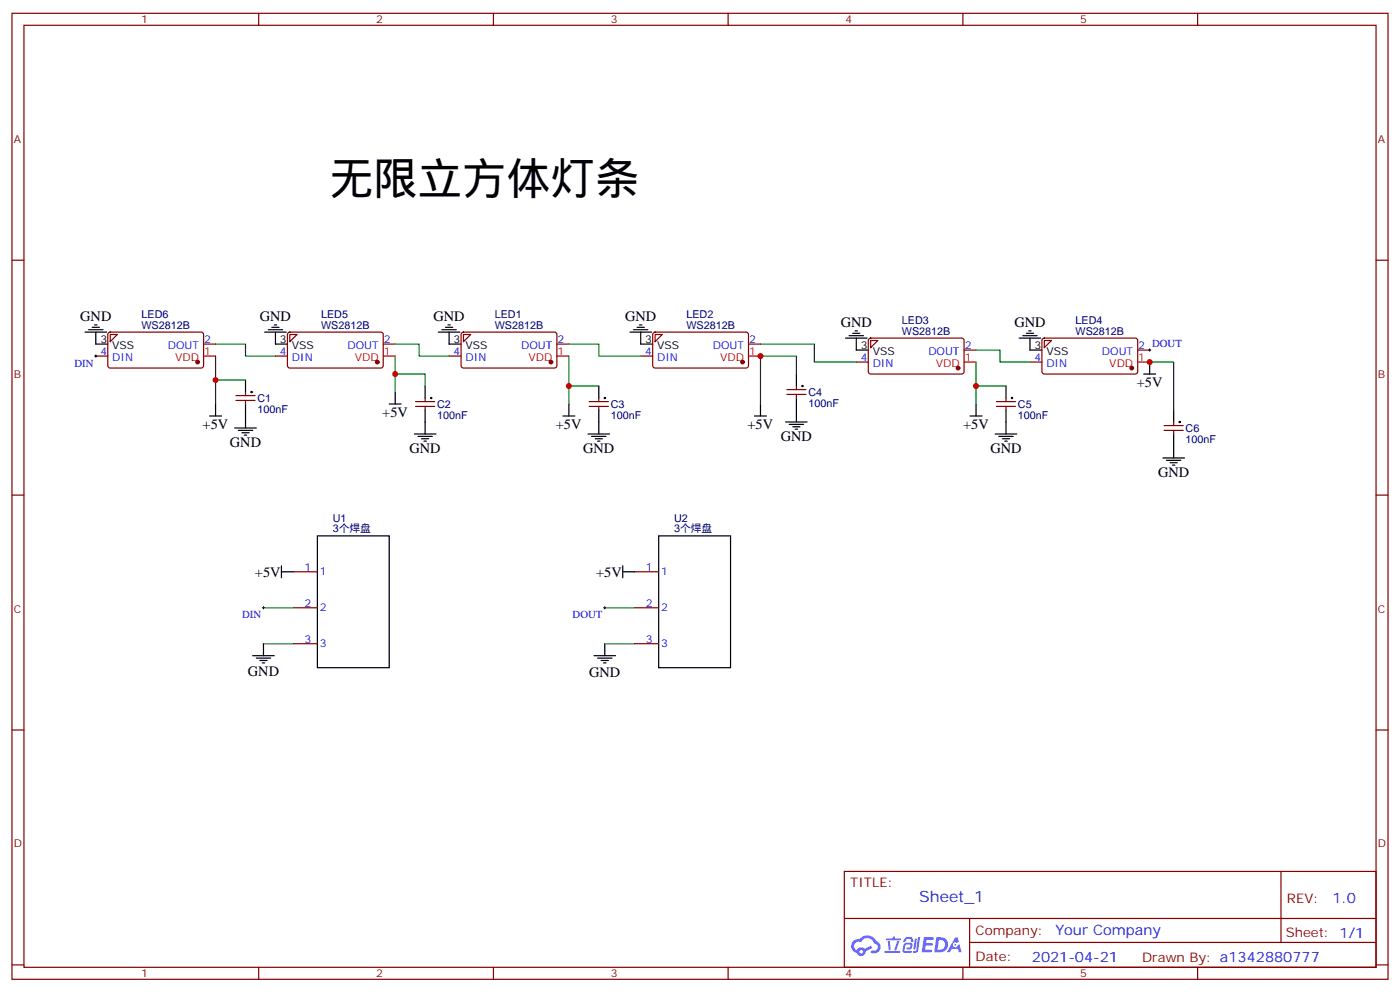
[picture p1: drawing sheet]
<svg xmlns="http://www.w3.org/2000/svg" width="412mm" height="292mm" viewBox="0 0 412 292" stroke-linecap="round" stroke-linejoin="round" font-family="sans-serif">
<g fill="none" stroke="#870000" stroke-width=".35">
<path d="M3.5 3.9h405.4v284.4h-405.4zM7.1 7.4h398.2v277.3h-398.2zM76.2 3.9v3.5M145.3 3.9v3.5M214.5 3.9v3.5M283.6 3.9v3.5M352.8 3.9v3.5M3.5 76.6h3.6M405.3 76.6h3.6M3.5 145.7h3.6M405.3 145.7h3.6M3.5 214.9h3.6"/>
<path d="M405.3 214.9h3.6M248.7 256.5h156.6v28.2h-156.6zM377.3 256.5v20.9M248.7 270.4h156.5M285.6 277.4h119.6M285.6 270.4v14.1M3.5 284h3.6M76.2 284.7v3.6M145.3 284.7v3.6M214.5 284.7v3.6M283.6 284.7v3.6M352.8 284.7v3.6"/>
<path d="M405.3 284h3.6"/>
</g>
<g fill="#5487ff">
<path d="M272.1 275.8h2.6l.3 .2-.1 .6h-2l-.1 1h1.6l.4 .4-.4 .4h-1.7l-.2 1.1 1.8 .1 .3 .3-.2 .4h-2.9z"/>
<path d="M281.4 275.9h.7l.4 1.3-.7 .3a.74 .74 0 0 0-1.1 .3 .74 .74 0 0 0 .5 1.1 .74 .74 0 0 0 .9-.7l.5-.3 .7 2.4h-.9l-.2-1h-1.9l-.5 1h-.9z"/>
<path d="M269.5 276.3h.6l-.4 2.9a.31 .31 0 0 1-.3 .3 .31 .31 0 0 1-.3-.3z"/>
<path d="M270.4 275.8h.6l-.5 4a.89 .89 0 0 1-.7 .7 .89 .89 0 0 1-.9-.3l1-.5z"/>
<path d="M266.8 276l.6-.2 1.2 .1 .5 1.3-.6 .1-.4-.9-1 .1a.95 .95 0 0 1-1 .8l-.1-.2z"/>
<path d="M266.4 277.7l1.8-.2a1.04 1.04 0 0 1 .6 1.1 1.04 1.04 0 0 1-.8 .9h-.7a.29 .29 0 0 1-.3-.4 .29 .29 0 0 1 .3-.2h.7l.2-.8h-1.4l-.4 1.8h1.9a.29 .29 0 0 1 .3 .3 .29 .29 0 0 1-.3 .3h-2l-.4-.3 .2-2.1z"/>
<path d="M260.5 279.9h4.4a.3 .3 0 0 1 .3 .3 .3 .3 0 0 1-.3 .3h-4.3z"/>
<path d="M264.3 277h.6l-.5 1.6a1.02 1.02 0 0 1-.7 1.2l-.2-.3z"/>
<path d="M261.5 277h.6l.3 2.4-.3 .3-.3-.2z"/>
<path d="M261.1 276.2h1.9l.2-.5h.5l-.1 .5h1.5a.29 .29 0 0 1 .3 .3 .29 .29 0 0 1-.3 .3h-3.9z"/>
<path d="M275.8 275.9l-.6 4.4h1.4a2.27 2.27 0 0 0 2.7-2.3 2.27 2.27 0 0 0-2.7-2.1zM276.6 276.6a1.5 1.5 0 0 1 1.8 1.6 1.5 1.5 0 0 1-1.9 1.3h-.3z"/>
<path d="M251.4 277a2.09 2.09 0 0 0 1 3.5 1.37 1.37 0 0 0 1.5 .9 1.37 1.37 0 0 0 1.1-1.4l2-1-.5-.7-1.8 1a1.4 1.4 0 0 0-2.3 .4 1.32 1.32 0 0 1-.6-1.9 1.32 1.32 0 0 1 1.9-.4 2.02 2.02 0 0 1 2-1.3 2.02 2.02 0 0 1 1.8 1.7 1.09 1.09 0 0 1 1.1 1.3 1.09 1.09 0 0 1-1.6 .7 .41 .41 0 0 0-.5 .3 .41 .41 0 0 0 .4 .5 1.89 1.89 0 0 0 2.4-1.2 1.89 1.89 0 0 0-1.2-2.4 2.98 2.98 0 0 0-5-.6l-1 .1zM253.2 280.1a.52 .52 0 0 1 1 0 .52 .52 0 0 1-1 0z"/>
<circle cx="281.4" cy="278.1" r=".28"/>
</g>
<g fill="none" stroke="#870000" stroke-width=".35">
<path d="M32 98l.5-.2h27l.5 .7-.1 9.4-.6 .4h-27.1l-.5-.7v-9.1zM32.5 98.5h2.1l-2.1 2.1zM84.9 98l.5-.2h27.1l.4 .7-.1 9.4-.6 .4h-27.1l-.4-.7v-9.1zM85.4 98.5h2.1l-2.1 2.1zM136.1 98l.4-.2h27.1l.4 .7v9.4l-.7 .4h-27l-.5-.7v-9.1zM136.5 98.5h2.1l-2.1 2.1zM192.5 98l.5-.2h27.1l.4 .7-.1 9.4-.6 .4h-27.1l-.4-.7v-9.1zM193 98.5h2.1l-2.1 2.1zM256 99.7l.5-.2 27.1 .1 .4 .6-.1 9.5-.6 .4-27.1-.1-.4-.6v-9.2zM307.2 99.7l.4-.2 27.1 .1 .4 .6v9.5l-.7 .4-27.1-.1-.4-.6v-9.2zM28.2 104.8h3.5M60 101.3h3.5"/>
<path d="M69.5 116.5h5.6M69.5 117.9h5.6M72.3 115.4v1.1M72.3 117.9v1M81.1 104.8h3.6M112.9 101.3h3.5M122.4 118.2h5.7M122.4 119.6h5.7M125.2 117.2v1M125.2 119.6v1.1M132.3 104.8h3.5M164 101.3h3.6"/>
<path d="M173.6 118.2h5.6M173.6 119.6h5.6M176.4 117.2v1M176.4 119.6v1.1M188.7 104.8h3.6M220.5 101.3h3.5M231.8 114.7h5.6M231.8 116.1h5.6M234.6 113.6v1.1M234.6 116.1v1.1M252.2 106.6h3.6M256.5 100.2h2.1l-2.1 2.1z"/>
<path d="M284 103h3.5M293.5 118.2h5.7M293.5 119.6h5.7M296.3 117.2v1M296.3 119.6v1.1M303.4 106.6h3.5M307.6 100.2h2.1l-2.1 2.1zM335.1 103h3.6M342.9 125.3h5.6M342.9 126.7h5.6M345.7 124.2v1.1M345.7 126.7v1"/>
<path d="M86.4 168.3h7.1M86.4 178.9h7.1M187 168.3h7M187 178.9h7M86.4 189.5h7.1M187 189.5h7"/>
</g>
<g fill="none" stroke="#000" stroke-width=".35">
<path d="M25 97.8h6.4M26.1 97h4.2M27.2 96.3h2.1M27.9 95.6h.7M28.2 97.8v3.5h3.5M78 97.8h6.3M79 97h4.3M80.1 96.3h2.1M80.8 95.6h.7M81.1 97.8v3.5h3.6M129.1 97.8h6.4M130.2 97h4.2"/>
<path d="M131.2 96.3h2.1M131.9 95.6h.7M132.3 97.8v3.5h3.5M185.6 97.8h6.3M186.6 97h4.3M187.7 96.3h2.1M188.4 95.6h.7M188.7 97.8v3.5h3.6M249.1 99.5h6.3M250.1 98.8h4.3M251.2 98.1h2.1M251.9 97.4h.7"/>
<path d="M252.2 99.5v3.5h3.6M300.2 99.5h6.4M301.3 98.8h4.2M302.3 98.1h2.1M303 97.4h.7M303.4 99.5v3.5h3.5M63.5 118.9v3.5M72.3 111.9v3.5M72.3 118.9v7.1M114.7 118.9h3.5M116.4 115.4v3.5M125.2 113.6v3.6"/>
<path d="M167.6 118.9v3.5M176.4 113.6v3.6M224 118.9v3.5M234.6 110.1v3.5M234.6 117.2v7M287.5 118.9v3.5M296.3 113.6v3.6M336.9 110.1h3.5M338.7 106.6v3.5M61.7 122.4h3.6M69.1 126h6.4M70.2 126.7h4.2"/>
<path d="M71.3 127.4h2.1M72 128.1h.7M122.1 127.7h6.3M123.1 128.4h4.3M124.2 129.2h2.1M124.9 129.9h.7M125.2 120.7v7M165.8 122.4h3.5M173.2 127.7h6.4M174.3 128.4h4.2M175.3 129.2h2.1M176 129.9h.7"/>
<path d="M176.4 120.7v7M222.2 122.4h3.6M231.4 124.2h6.4M232.5 124.9h4.2M233.5 125.6h2.2M234.2 126.3h.7M285.8 122.4h3.5M293.2 127.7h6.3M294.2 128.4h4.2M295.3 129.2h2.1M296 129.9h.7M296.3 120.7v7"/>
<path d="M342.5 134.8h6.4M343.6 135.5h4.2M344.7 136.2h2.1M345.4 136.9h.7M345.7 120.7v3.5M345.7 127.7v7.1M93.5 157.7h21.2v38.8h-21.2zM194 157.7h21.2v38.8h-21.2zM82.9 168.3h3.5M82.9 166.5v3.6M183.4 168.3h3.6M183.4 166.5v3.6"/>
<path d="M74.4 193h6.4M75.5 193.7h4.2M76.6 194.4h2.1M77.3 195.1h.7M77.6 189.5v3.5M175 193h6.3M176 193.7h4.3M177.1 194.4h2.1M177.8 195.1h.7M178.2 189.5v3.5"/>
<circle cx="74.1" cy="115.4" r=".18"/>
<circle cx="127" cy="117.2" r=".18"/>
<circle cx="178.2" cy="117.2" r=".18"/>
<circle cx="236.4" cy="113.6" r=".18"/>
<circle cx="298.1" cy="117.2" r=".18"/>
<circle cx="347.5" cy="124.2" r=".18"/>
</g>
<path d="M60 104.8h3.5M112.9 104.8h3.5M164 104.8h3.6M220.5 104.8h3.5M284 106.6h3.5M335.1 106.6h3.6" fill="none" stroke="#f00" stroke-width=".35"/>
<g fill="#870000" stroke="#870000" stroke-width=".35">
<circle cx="162.3" cy="106.6" r=".53"/>
<circle cx="218.7" cy="106.6" r=".53"/>
<circle cx="282.2" cy="108.3" r=".53"/>
<circle cx="333.4" cy="108.3" r=".53"/>
<circle cx="111.1" cy="106.6" r=".53"/>
<circle cx="58.2" cy="106.6" r=".53"/>
</g>
<g fill="none" stroke="#008700" stroke-width=".35">
<path d="M63.5 101.3h8.8v3.5h8.8M63.5 104.8v14.1M63.5 111.9h8.8M116.4 101.3h7.1v3.5h8.8M116.4 110.1h8.8v3.5M116.4 104.8v10.6M167.6 101.3h8.8v3.5h12.3M167.6 104.8v14.1M167.6 113.6h8.8M224 101.3h15.9v5.3h12.3M234.6 110.1v-5.3h-10.6v14.1M287.5 103h7.1v3.6h8.8"/>
<path d="M287.5 106.6v12.3M287.5 113.6h8.8M338.7 106.6h7v14.1M77.6 178.9h8.8M178.2 178.9h8.8M77.6 189.5h8.8M178.2 189.5h8.8"/>
</g>
<path d="M27.9 104.8h.7M28.2 104.5v.7M338.3 103h.7M338.7 102.7v.7M77.3 178.9h.7M77.6 178.5v.7M177.8 178.9h.7M178.2 178.5v.7" fill="none" stroke="#000" stroke-width=".29"/>
<g fill="#c00">
<circle cx="338.7" cy="106.6" r=".88"/>
<circle cx="287.5" cy="113.6" r=".88"/>
<circle cx="224" cy="104.8" r=".88"/>
<circle cx="167.6" cy="113.6" r=".88"/>
<circle cx="116.4" cy="110.1" r=".88"/>
<circle cx="63.5" cy="111.9" r=".88"/>
</g>
<text font-size="13.1" x="97" y="57.2">无限立方体灯条</text>
<text font-size="4.6" fill="#00f" x="270.8" y="265.5">Sheet_1</text>
<g font-size="4.2">
<text x="23.6" y="94.5">GND</text>
<text x="76.6" y="94.5">GND</text>
<text x="127.7" y="94.5">GND</text>
<text x="184.2" y="94.5">GND</text>
<text x="247.7" y="96.2">GND</text>
<text x="298.8" y="96.2">GND</text>
<text x="334.8" y="114">+5V</text>
<text x="112.6" y="122.9">+5V</text>
<text x="59.7" y="126.4">+5V</text>
<text x="67.7" y="131.6">GND</text>
<text x="163.7" y="126.4">+5V</text>
<text x="220.2" y="126.4">+5V</text>
<text x="230" y="129.9">GND</text>
<text x="283.7" y="126.4">+5V</text>
<text x="120.6" y="133.4">GND</text>
<text x="171.8" y="133.4">GND</text>
<text x="291.7" y="133.4">GND</text>
<text x="341.1" y="140.4">GND</text>
<text x="75.1" y="169.7">+5V</text>
<text x="175.6" y="169.7">+5V</text>
<text x="73" y="199.1">GND</text>
<text x="173.6" y="199.1">GND</text>
</g>
<g font-size="4.2" fill="#00f">
<text x="392.5" y="265.8">1.0</text>
<text x="310.9" y="275.3">Your Company</text>
<text x="304" y="283.1">2021-04-21</text>
</g>
<g font-size="3.9" fill="#800">
<text x="250.5" y="261.1">TITLE:</text>
<text x="379.1" y="265.8">REV:</text>
<text x="287.4" y="275.3">Company:</text>
<text x="378.7" y="275.9">Sheet: 1/1</text>
<text x="287.4" y="283">Date:</text>
<text x="336.4" y="283.1">Drawn By: a1342880777</text>
</g>
<g font-size="3.2" fill="#800">
<text x="41.6" y="6.9">1</text>
<text x="110.8" y="6.9">2</text>
<text x="179.9" y="6.9">3</text>
<text x="249.1" y="6.9">4</text>
<text x="318.2" y="6.9">5</text>
<text x="4.1" y="42">A</text>
<text x="405.9" y="42">A</text>
<text x="4.1" y="111.2">B</text>
<text x="405.9" y="111.2">B</text>
<text x="4.1" y="180.3">C</text>
<text x="405.9" y="180.3">C</text>
<text x="4.1" y="249.4">D</text>
<text x="405.9" y="249.4">D</text>
<text x="41.6" y="287.7">1</text>
<text x="110.8" y="287.7">2</text>
<text x="179.9" y="287.7">3</text>
<text x="249.1" y="287.7">4</text>
<text x="318.2" y="287.7">5</text>
</g>
<g font-size="3.2" fill="#000080">
<text x="41.7" y="93.7">LED6</text>
<text x="94.6" y="93.7">LED5</text>
<text x="145.7" y="93.7">LED1</text>
<text x="202.2" y="93.7">LED2</text>
<text x="265.7" y="95.4">LED3</text>
<text x="316.8" y="95.4">LED4</text>
<text x="41.7" y="96.7">WS2812B</text>
<text x="94.6" y="96.7">WS2812B</text>
<text x="145.7" y="96.7">WS2812B</text>
<text x="202.2" y="96.7">WS2812B</text>
<text x="265.7" y="98.5">WS2812B</text>
<text x="316.8" y="98.5">WS2812B</text>
<text x="75.8" y="118.3">C1</text>
<text x="238.1" y="119.7">100nF</text>
<text x="238.1" y="116.5">C4</text>
<text x="75.8" y="121.5">100nF</text>
<text x="128.8" y="123.3">100nF</text>
<text x="128.8" y="120.1">C2</text>
<text x="179.9" y="123.3">100nF</text>
<text x="179.9" y="120.1">C3</text>
<text x="299.9" y="123.3">100nF</text>
<text x="299.9" y="120.1">C5</text>
<text x="349.2" y="130.3">100nF</text>
<text x="349.2" y="127.1">C6</text>
<text x="98" y="153.6">U1</text>
<text x="198.6" y="153.6">U2</text>
<text x="98" y="156.7">3个焊盘</text>
<text x="198.6" y="156.7">3个焊盘</text>
</g>
<g font-size="3.2">
<text x="29.6" y="100.9">3</text>
<text x="82.5" y="100.9">3</text>
<text x="133.6" y="100.9">3</text>
<text x="190.1" y="100.9">3</text>
<text x="33.1" y="102.7">VSS</text>
<text x="86" y="102.7">VSS</text>
<text x="137.1" y="102.7">VSS</text>
<text x="193.6" y="102.7">VSS</text>
<text x="253.6" y="102.7">3</text>
<text x="257.1" y="104.5">VSS</text>
<text x="304.7" y="102.7">3</text>
<text x="308.2" y="104.5">VSS</text>
</g>
<g font-size="3.2" fill="#00f">
<text x="60.1" y="100.9">2</text>
<text x="113.1" y="100.9">2</text>
<text x="164.2" y="100.9">2</text>
<text x="220.7" y="100.9">2</text>
<text x="21.9" y="107.9">DIN</text>
<text x="29.6" y="104.5">4</text>
<text x="33.1" y="106.2">DIN</text>
<text x="49.4" y="102.7">DOUT</text>
<text x="82.5" y="104.5">4</text>
<text x="86" y="106.2">DIN</text>
<text x="102.4" y="102.7">DOUT</text>
<text x="133.6" y="104.5">4</text>
<text x="137.1" y="106.2">DIN</text>
<text x="153.5" y="102.7">DOUT</text>
<text x="190.1" y="104.5">4</text>
<text x="193.6" y="106.2">DIN</text>
<text x="210" y="102.7">DOUT</text>
<text x="253.6" y="106.2">4</text>
<text x="257.1" y="108">DIN</text>
<text x="273.5" y="104.5">DOUT</text>
<text x="284.2" y="102.7">2</text>
<text x="304.7" y="106.2">4</text>
<text x="308.2" y="108">DIN</text>
<text x="324.6" y="104.5">DOUT</text>
<text x="335.3" y="102.7">2 DOUT</text>
<text x="89.7" y="168">1</text>
<text x="190.2" y="168">1</text>
<text x="94.2" y="169.4">1</text>
<text x="194.7" y="169.4">1</text>
<text x="89.7" y="178.5">2</text>
<text x="94.2" y="180">2</text>
<text x="190.2" y="178.5">2</text>
<text x="194.7" y="180">2</text>
<text x="71.3" y="182">DIN</text>
<text x="168.7" y="182">DOUT</text>
<text x="89.7" y="189.1">3</text>
<text x="94.2" y="190.5">3</text>
<text x="190.2" y="189.1">3</text>
<text x="194.7" y="190.5">3</text>
</g>
<g font-size="3.2" fill="#f00">
<text x="51.6" y="106.2">VDD</text>
<text x="60.1" y="104.5">1</text>
<text x="104.5" y="106.2">VDD</text>
<text x="113.1" y="104.5">1</text>
<text x="155.7" y="106.2">VDD</text>
<text x="164.2" y="104.5">1</text>
<text x="212.1" y="106.2">VDD</text>
<text x="220.7" y="104.5">1</text>
<text x="275.6" y="108">VDD</text>
<text x="284.2" y="106.2">1</text>
<text x="326.8" y="108">VDD</text>
<text x="335.3" y="106.2">1</text>
</g>
</svg>
